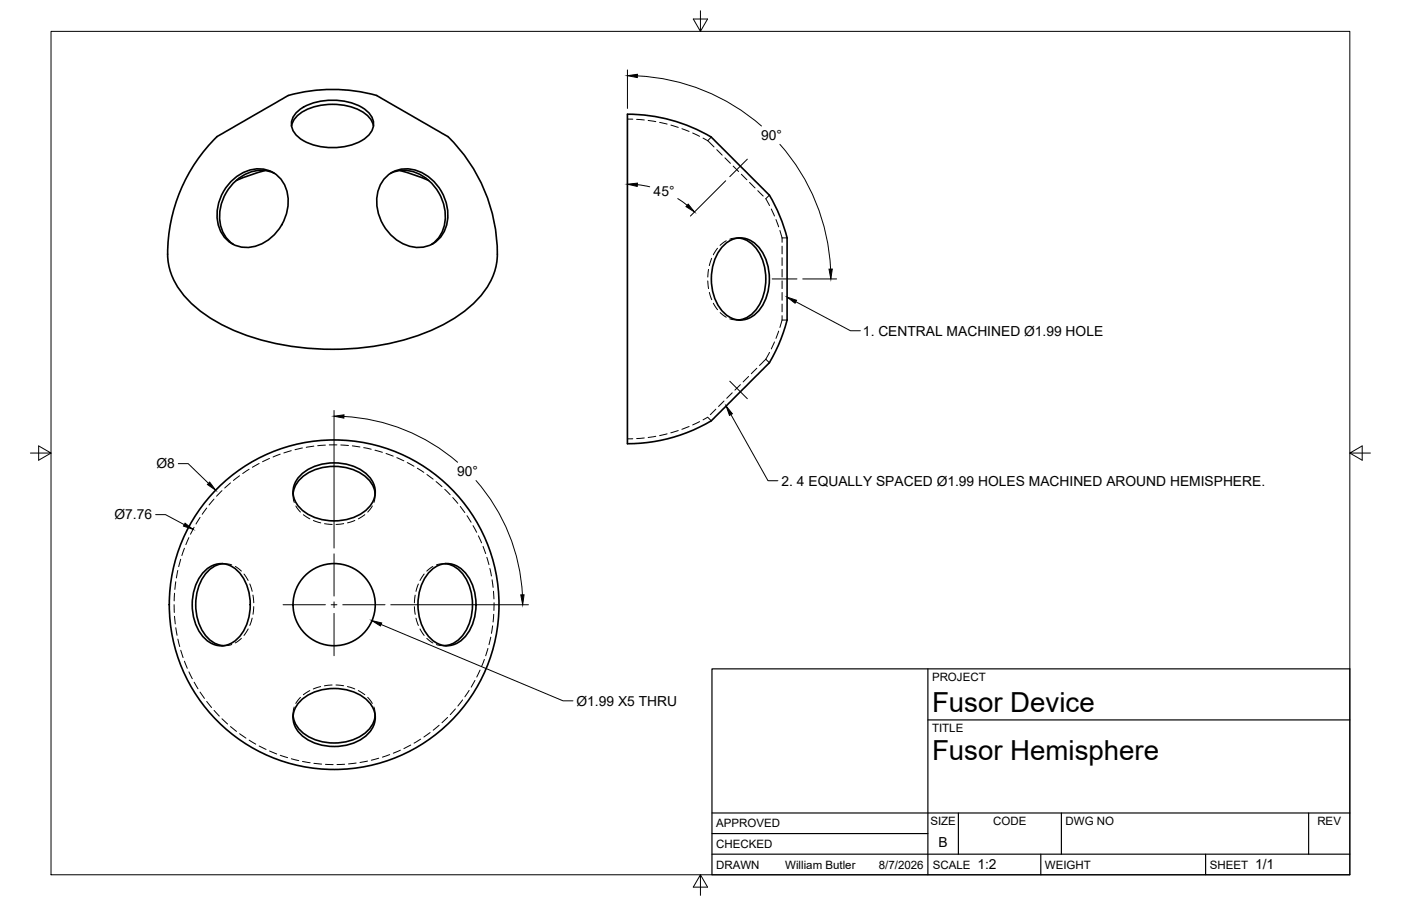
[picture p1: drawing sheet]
<svg xmlns="http://www.w3.org/2000/svg" width="432mm" height="279mm" viewBox="0 0 432 279" stroke-linecap="round" stroke-linejoin="round" font-family="sans-serif">
<!-- layer: Visible -->
<g fill="none" stroke="#000" stroke-width=".51">
<path d="M89.9 38.9a8 8 0 0 1 5.7-5.6 19.6 19.6 0 0 1 16.9 1.7 6.3 6.3 0 0 1 2.6 3.9M91.6 34.5a18.3 18.3 0 0 1 16.3-2.9 9.6 9.6 0 0 1 7 5.3 5.7 5.7 0 0 1-3.5 6.5 19.4 19.4 0 0 1-18.9-.7 5 5 0 0 1-.9-8.2zM193.4 35.2a47.9 47.9 0 0 1 26.3 7.6l14 13.9a19 19 0 0 1 6.2 8.8l.9 2.2a18.7 18.7 0 0 1 1.8 10.6v20a40.7 40.7 0 0 1-6 14.1l-16.9 16.9a47.6 47.6 0 0 1-26.3 7.5zM66.9 42.1l16.9-9.8a21.8 21.8 0 0 1 11.8-4.3 47.9 47.9 0 0 1 20.8 1.7l21.6 12.4M66.9 42.1a50.4 50.4 0 0 0-15.1 38.3 23.6 23.6 0 0 0 10.5 15.9 65.1 65.1 0 0 0 33.3 11.1 76.2 76.2 0 0 0 42.8-8.3 30.2 30.2 0 0 0 13.9-14.8 28 28 0 0 0 .3-14 50.8 50.8 0 0 0-14.6-28.2M71.6 55.6a10.4 10.4 0 0 1 13.6-1.7 11.7 11.7 0 0 1 2.3 14.1 13.1 13.1 0 0 1-12.6 8.3 9.5 9.5 0 0 1-8-10.6 15.2 15.2 0 0 1 4.7-10.1zM81.7 52.6l-4.6 1.4-4.3 1.7M84.6 53.4a11.2 11.2 0 0 0-13.3 3.7 13.1 13.1 0 0 0-1.1 16.7l1.7 1.6M118.9 54.7a9.9 9.9 0 0 1 13.4 0 14.1 14.1 0 0 1 4.4 17.1 9.3 9.3 0 0 1-13.8 2.6 14.2 14.2 0 0 1-5.5-17.8zM120.4 53.4a11.2 11.2 0 0 1 13.2 3.7 13.1 13.1 0 0 1 1.2 16.7l-1.8 1.6M123.3 52.6l4.5 1.4 4.3 1.7M223.4 75.3a7.1 7.1 0 0 1 11.1 1.8 16.1 16.1 0 0 1-1.5 19.6 7.1 7.1 0 0 1-11.1-1.7 16.1 16.1 0 0 1 1.5-19.7z"/>
<path d="M227.6 73.4a10 10 0 0 1 7.9 8.2 15.5 15.5 0 0 1-3.9 15.4 7.2 7.2 0 0 1-4 1.7M90.3 152.2a10 10 0 0 1 8.3-7.8 15.5 15.5 0 0 1 15.3 3.8 7.2 7.2 0 0 1 1.7 4M92.3 146.9a15.9 15.9 0 0 1 21.4 0 7.1 7.1 0 0 1-1.8 11.1 16.1 16.1 0 0 1-19.6-1.5 6.8 6.8 0 0 1 0-9.6zM63.4 175.8a7.1 7.1 0 0 1 11.1 1.7 16.1 16.1 0 0 1-1.5 19.7 7.1 7.1 0 0 1-11.1-1.8 16.1 16.1 0 0 1 1.5-19.6zM68.7 173.8a10 10 0 0 0-7.8 8.3 15.5 15.5 0 0 0 3.8 15.3 7.2 7.2 0 0 0 4 1.7M133 175.8a7.1 7.1 0 0 1 11.1 1.7 16.1 16.1 0 0 1-1.5 19.7 7.1 7.1 0 0 1-11.2-1.8 16.1 16.1 0 0 1 1.6-19.6zM137.2 173.8a10 10 0 0 1 7.9 8.3 15.5 15.5 0 0 1-3.9 15.3 7.2 7.2 0 0 1-4 1.7M92.3 216.5a15.9 15.9 0 0 1 21.4 0 7.1 7.1 0 0 1-1.8 11.1 16.1 16.1 0 0 1-19.6-1.5 6.8 6.8 0 0 1 0-9.6zM90.3 220.7a10 10 0 0 0 8.3 7.9 15.5 15.5 0 0 0 15.3-3.9 7.2 7.2 0 0 0 1.7-4"/>
<circle cx="103" cy="186.5" r="12.7"/>
<circle cx="103" cy="186.5" r="50.8"/>
</g>
<!-- layer: Hidden -->
<g fill="none" stroke="#000" stroke-width=".31">
<path d="M193.4 36.7h1.6M196.2 36.8l2.4 .2M199.8 37.1l2.3 .4M203.3 37.7l2.3 .6M206.8 38.6l2.2 .7M210.2 39.7l2.2 .8M213.5 41l2.1 1M216.7 42.6l1.4 .8M218.1 43.4l2 1.9M219.2 42.3l-1.1 1.1M220.9 46.2l1.7 1.7M223.4 48.7l1.7 1.7"/>
<path d="M226 51.2l1.6 1.7M228.5 53.7l1.7 1.7M231 56.3l1.7 1.7M233.6 58.8l1.6 1.7M219.4 79.7l-.8 2.2M221.1 76.6l-1.2 2M223.8 74.3l-1.9 1.4M227.1 73.4h1.1M227.6 73.4l-2.7 .4M237.1 60.2l-1.1 1.1 1.2 2.1M237.7 64.5l1 2.1M239.2 67.7l.8 2.3"/>
<path d="M240.4 71.1l.6 2.3M241 73.4v1.3M241 75.9v2.4M241 79.5v2.4M241 73.4h1.6M218.1 86.6l.3 2.4M218.4 83.1l-.3 2.3M218.6 90.2l.8 2.2M219.9 93.5l1.2 2M222 96.4l1.8 1.4M224.9 98.3l2.7 .4M227.1 98.7h1.1"/>
<path d="M241 83.1v2.3M241 86.6v2.4M241 90.2v2.4M241 93.8v2.4M241 97.3v1.4M241 98.7l-.6 2.3M241 98.7h1.6M228.2 118.6l-1.7 1.7M230.7 116.1l-1.7 1.7M233.3 113.6l-1.7 1.7M236 110.8l-1.9 1.9M236 110.8l1.1 1.1"/>
<path d="M237.2 108.7l-1.2 2.1M238.7 105.5l-1 2.1M240 102.1l-.8 2.3M89.8 139l-2.3 .7M93.2 138.2l-2.3 .5M96.7 137.6l-2.3 .3M100.3 137.3l-2.4 .2M101.5 137.2h2.3M105 137.2l2.4 .2M108.6 137.5l2.3 .3M112.1 138l2.3 .5M115.6 138.8l2.3 .7"/>
<path d="M119 139.8l2.2 .9M195 135.3h-1.6M198.6 135.1l-2.4 .2M202.1 134.6l-2.3 .3M205.6 133.8l-2.3 .5M209 132.8l-2.2 .7M212.4 131.5l-2.2 .9M215.6 130l-2.1 1M216.7 129.5l1.4-.8 1.1 1.1M220.6 126.2l-1.7 1.7M223.1 123.7l-1.6 1.6M225.7 121.1l-1.7 1.7"/>
<path d="M61.7 159.6l-1.3 2M63.7 156.7l-1.4 1.9M66 153.9l-1.6 1.8M68.4 151.3l-1.7 1.7M71 148.9l-1.7 1.6M73.8 146.7l-1.9 1.5M76.8 144.7l-2 1.3M79.9 142.9l-2.1 1.2M83.1 141.4l-2.2 1M86.4 140.1l-2.2 .8M90.3 151.7v1.1M90.3 152.3l.4 2.7"/>
<path d="M91.2 156l1.4 1.9M93.5 158.7l2 1.3M112.4 158.7l-2 1.3M114.8 156l-1.5 1.9M115.6 152.3l-.3 2.6M115.6 151.7v1.1M122.3 141.1l2.2 1M125.5 142.6l2.1 1.2M128.6 144.4l2 1.3M131.6 146.3l1.9 1.5M134.4 148.5l1.8 1.6M137.1 150.9l1.6 1.7"/>
<path d="M139.6 153.4l1.5 1.8M141.9 156.2l1.4 1.9M143.9 159l1.3 2.1M54.2 179.4l-.3 2.4M54.8 175.9l-.4 2.3M55.7 172.5l-.6 2.3M56.8 169.1l-.8 2.2M58.2 165.8l-.9 2.2M59.8 162.6l-1.1 2.1M68.2 173.8h1.1M68.7 173.9l2.7 .3M72.5 174.7l1.9 1.4"/>
<path d="M75.2 177l1.3 2M96.6 160.5l2.2 .7M100 161.5l2.4 .2M105.9 161.5l-2.3 .2M109.4 160.5l-2.3 .7M130.7 177l-1.3 2M133.4 174.7l-1.9 1.4M136.7 173.8h1.1M137.2 173.9l-2.7 .3M145.8 162.1l1.1 2.1M147.4 165.2l1 2.2M148.9 168.5l.8 2.2"/>
<path d="M150.1 171.9l.6 2.2M151 175.3l.5 2.3M151.7 178.8l.3 2.3M53.7 186.5v2.4M53.8 190.1l.2 2.3M53.8 182.9l-.1 2.4M54.2 193.6l.4 2.3M54.8 197.1l.6 2.3M68.2 199.2h1.1M71.4 198.8l-2.7 .3M74.4 196.9l-1.9 1.4M76.5 194l-1.3 2"/>
<path d="M77 180.1l.7 2.3M77.7 190.6l-.7 2.3M78 183.5l.2 2.4M78.2 187.1l-.2 2.3M127.7 187.1l.3 2.4M128 183.5l-.3 2.4M128.2 190.6l.7 2.3M128.9 180.1l-.7 2.3M129.5 194l1.2 2M131.5 196.9l1.9 1.4M134.5 198.8l2.7 .3M136.7 199.2h1.1"/>
<path d="M150.4 200l-.7 2.2M151.3 196.5l-.6 2.3M151.8 193l-.3 2.3M152.1 182.3l.1 2.4M152.2 189.4l-.2 2.4M152.3 185.9l-.1 2.4M55.7 200.5l.7 2.3M56.9 203.9l.8 2.2M58.2 207.2l1.1 2.1M59.8 210.4l1.2 2M61.7 213.4l1.3 2M63.7 216.3l1.5 1.9"/>
<path d="M66 219.1l1.6 1.7M90.7 218l-.4 2.7M92.6 215.1l-1.4 1.8M95.5 213l-2 1.2M98.8 211.7l-2.2 .8M102.4 211.2l-2.4 .3M103.5 211.2l2.4 .3M107.1 211.7l2.2 .8M110.4 213l2 1.2M113.3 215.1l1.4 1.8M115.2 218l.4 2.7M140.4 218.6l-1.6 1.8"/>
<path d="M142.6 215.8l-1.5 1.9M144.6 212.9l-1.3 2M146.4 209.8l-1.2 2.1M148 206.7l-1.1 2.1M149.3 203.3l-.9 2.2M68.4 221.7l1.7 1.6M71 224.1l1.9 1.5M73.9 226.3l1.9 1.3M76.8 228.3l2 1.2M79.9 230.1l2.1 1M83.1 231.6l2.2 .9M86.4 232.9l2.2 .8"/>
<path d="M89.8 234l2.3 .6M90.3 220.2v1.1M93.2 234.8l2.4 .4M96.8 235.4l2.3 .2M100.3 235.7l2.4 .1M106.2 235.7l-2.3 .1M109.8 235.3l-2.4 .3M113.3 234.7l-2.3 .4M115.6 220.2v1.1M116.7 233.8l-2.3 .6M120.1 232.7l-2.2 .8M123.4 231.4l-2.2 .9"/>
<path d="M126.6 229.8l-2.1 1.1M129.6 227.9l-2 1.3M132.6 225.9l-2 1.4M135.3 223.7l-1.8 1.5M137.9 221.2l-1.7 1.7"/>
</g>
<!-- layer: Border -->
<path d="M15.7 9.7h400.3v260.1h-400.3zM215.9 3.3v6.4l-2.2-3.8h4.4l-2.2 3.8M9.4 139.7h6.3l-3.8-2.2v4.4l3.8-2.2M416 139.7l3.8 2.2v-4.4l-3.8 2.2h6.4M215.9 269.8l2.2 3.8h-4.4l2.2-3.8v6.3" fill="none" stroke="#000" stroke-width=".31"/>
<!-- layer: Titleblock -->
<path d="M219.4 206.3h196.6v63.5h-196.6zM286 206.3v63.5M286 222h130M219.4 257.1h66.6M219.4 250.7h196.6M295.4 250.7v12.7M327.1 250.7v12.7M403.3 250.7v12.7M219.4 263.4h196.6M320.8 263.4v6.4M371.6 263.4v6.4" fill="none" stroke="#000" stroke-width=".36"/>
<!-- layer: Smart Centers -->
<path d="M230.3 49.1l-5.4 5.4M238 86h7.6M224.9 117.6l5.4 5.4M103 170.8v13M87.2 186.5h13.1M102.1 186.5h1.7M103 185.6v1.8M103 189.2v13M105.6 186.5h13.1" fill="none" stroke="#000" stroke-width=".31"/>
<!-- layer: FD_Dimensions -->
<g fill="none" stroke="#000" stroke-width=".31">
<path d="M193.4 21.6v11.8M196.4 23.4a62.7 62.7 0 0 1 38.3 15.5M196.4 56.9l3.8 .7M223.7 55.8l-10.9 10.8M240.4 44.5a62.7 62.7 0 0 1 15.6 38.5M208.9 61.2l2.9 2.1M247.4 86h10.5M103 126.6v42.4M106 128.4a58.1 58.1 0 0 1 35 14.2M48 158.7h3l5.8 3.1M54.9 143h3.1l6.3 6.1M146.7 148.2a58.1 58.1 0 0 1 14.3 35.2"/>
<path d="M117.4 192.6l56.1 23.5h3.1M120.4 186.5h42.5"/>
</g>
<path d="M193.4 23.3l3-.4v1zM193.4 56.8l3-.3v1zM212.1 62.9l1.9 2.5-2.6-1.7zM255.5 83h1l-.4 3zM103 128.4l3-.5v1zM64.6 148.7l1.9 2.5-2.6-1.8zM57 161.4l2.5 1.8-2.9-1zM114.6 191.4l3 .7-.4 .9zM160.5 183.5l1-.1-.4 3.1z" fill="#000" stroke="#000" stroke-width=".31"/>
<!-- layer: Leaders -->
<path d="M242.6 91.6l2.9 1-.5 .9zM223.8 125.2l1.9 2.4-.9 .5z" fill="#000" stroke="#000" stroke-width=".31"/>
<path d="M245.3 93l16.8 9h3.1M225.3 127.8l11.4 20.5h3.1" fill="none" stroke="#000" stroke-width=".31"/>
<g font-size="8.5">
<text x="287.3" y="219.5">Fusor Device</text>
<text x="287.3" y="234.5">Fusor Hemisphere</text>
</g>
<g font-size="4.3">
<text x="234.5" y="43.2">90°</text>
<text x="201.5" y="60.5">45°</text>
<text x="266" y="103.6">1. CENTRAL MACHINED Ø1.99 HOLE</text>
<text x="48.2" y="144.4">Ø8</text>
<text x="140.9" y="146.9">90°</text>
<text x="240.9" y="149.8">2. 4 EQUALLY SPACED Ø1.99 HOLES MACHINED AROUND HEMISPHERE.</text>
<text x="35.3" y="160.2">Ø7.76</text>
<text x="177.7" y="217.6">Ø1.99 X5 THRU</text>
<text x="289.3" y="261.2">B</text>
<text x="301.2" y="268.1">1:2</text>
<text x="386.8" y="268.1">1/1</text>
</g>
<g font-size="3.5">
<text x="287.3" y="210.1">PROJECT</text>
<text x="287.3" y="225.8">TITLE</text>
<text x="220.7" y="255.2">APPROVED</text>
<text x="286.7" y="254.5">SIZE</text>
<text x="306.1" y="254.5">CODE</text>
<text x="328.4" y="254.5">DWG NO</text>
<text x="406" y="254.5">REV</text>
<text x="220.7" y="261.5">CHECKED</text>
<text x="220.7" y="267.9">DRAWN</text>
<text x="242" y="267.9">William Butler</text>
<text x="270.9" y="267.9">8/7/2026</text>
<text x="287.5" y="267.9">SCALE</text>
<text x="322.1" y="267.9">WEIGHT</text>
<text x="372.9" y="267.9">SHEET</text>
</g>
</svg>
